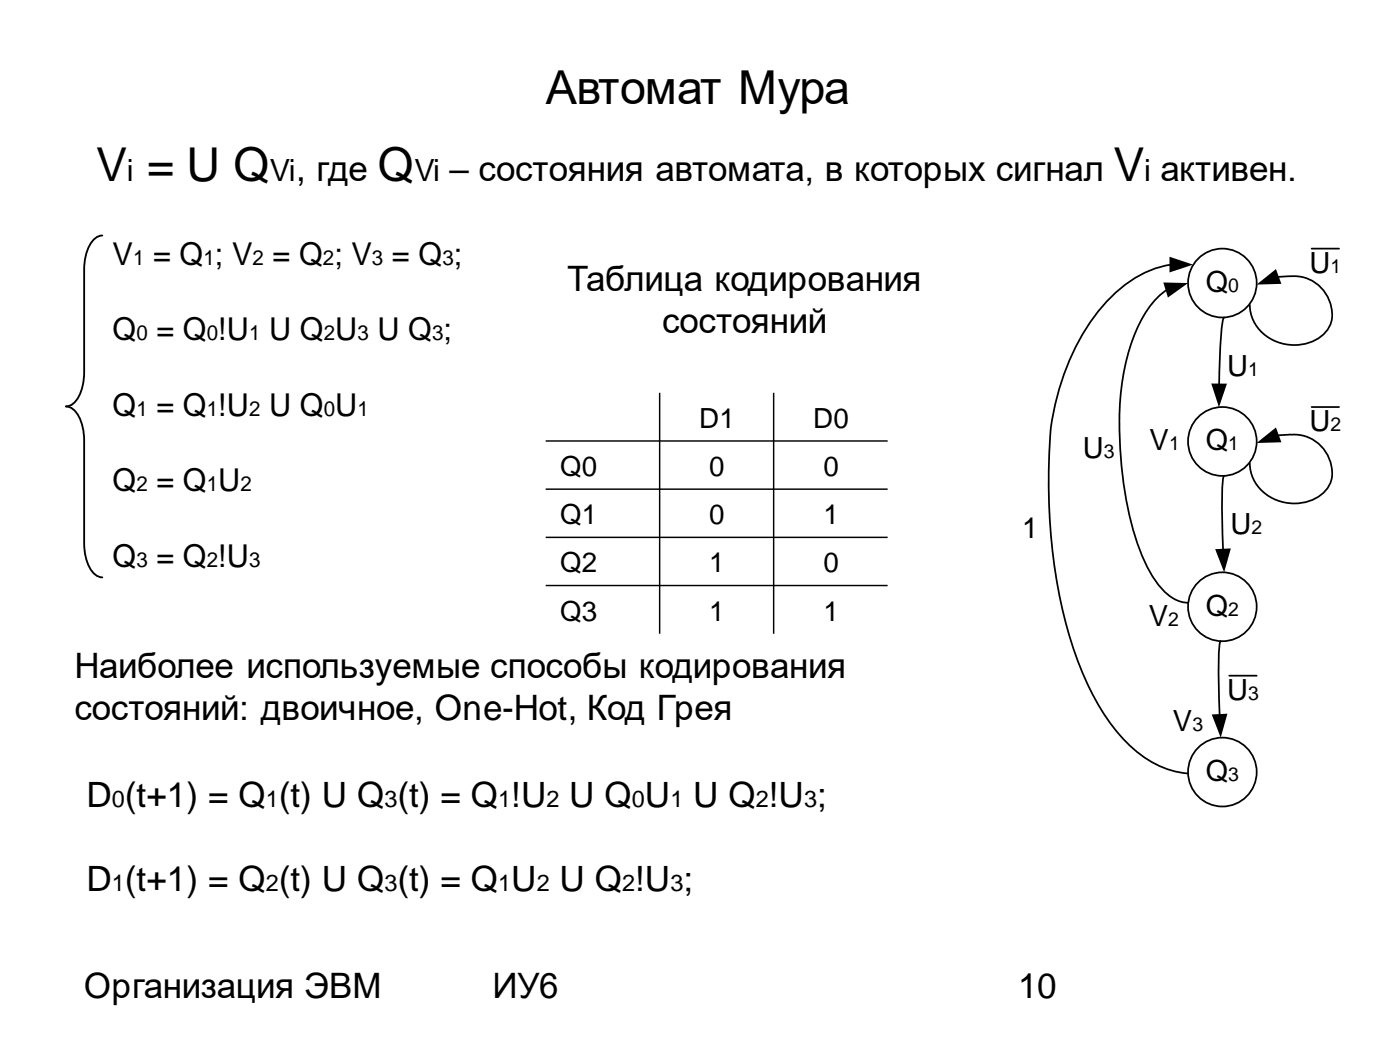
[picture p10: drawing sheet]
<svg xmlns="http://www.w3.org/2000/svg" width="254mm" height="190mm" viewBox="0 0 254 190" stroke-linecap="round" stroke-linejoin="round" font-family="sans-serif">
<path d="M18.6 42.7a3.6 3.6 0 0 0-2.9 3.1l-.4 2v1.1v18.6a7.6 7.6 0 0 1-2.2 5.9l-.5 .2-.6 .1a3.6 3.6 0 0 1 2.8 3.1l.4 2 .1 1.1v18.6a7.6 7.6 0 0 0 2.1 5.9l.6 .3 .6 .1" fill="none" stroke="#000" stroke-width=".34"/>
<circle cx="221.8" cy="51.4" r="6.2" fill="#fff"/>
<circle cx="221.8" cy="51.4" r="6.2" fill="none" stroke="#000" stroke-width=".32"/>
<circle cx="221.8" cy="80.1" r="6.2" fill="#fff"/>
<circle cx="221.8" cy="80.1" r="6.2" fill="none" stroke="#000" stroke-width=".32"/>
<circle cx="221.8" cy="110.1" r="6.2" fill="#fff"/>
<circle cx="221.8" cy="110.1" r="6.2" fill="none" stroke="#000" stroke-width=".32"/>
<circle cx="221.8" cy="140.1" r="6.2" fill="#fff"/>
<g fill="none" stroke="#000" stroke-width=".32">
<path d="M211.8 52.5a17.7 17.7 0 0 0-6.3 9.1 48.2 48.2 0 0 0-2.2 20.1 56.1 56.1 0 0 0 4.9 21.3 12.3 12.3 0 0 0 5.4 5.9l1 .3 1 .2M212.5 48a20 20 0 0 0-11.5 6.5 42.6 42.6 0 0 0-10.6 27.3 100.2 100.2 0 0 0 4.5 36.3 44.5 44.5 0 0 0 9.5 16.6 17.7 17.7 0 0 0 11.1 5.6M222.1 57.6a10 10 0 0 0-.6 4.1l-.3 8.3M231.7 50.3a15.6 15.6 0 0 1 5.1 .1 6.9 6.9 0 0 1 4.5 8.5 7.1 7.1 0 0 1-7.7 3.6 7.6 7.6 0 0 1-6.8-7.2M238 45.1h4.9M231.7 79a15.6 15.6 0 0 1 5.1 .1 6.9 6.9 0 0 1 4.5 8.6 7.1 7.1 0 0 1-7.7 3.6 7.6 7.6 0 0 1-6.8-7.2M238 73.8h4.9M222.1 86.3l-.1 .2a63.8 63.8 0 0 0-.2 11.5l.1 1.9M221.5 116.3l-.1 .2a63.8 63.8 0 0 0-.2 11.5l.1 1.9M223 122.6h5"/>
<circle cx="221.8" cy="140.1" r="6.2"/>
</g>
<path d="M211.1 51.3l4.5 .1-3.7 2.6zM212.2 46.6l4.3 1.4-4.3 1.4zM228 51.6l3.5-2.8 1 2.7zM219.8 69.6h2.8l-1.4 4.3zM220.5 99.6l2.8-.1-1.2 4.3zM228 80.4l3.5-2.8 1 2.6zM219.8 129.6l2.9-.1-1.2 4.3z" fill="#000"/>
<path d="M119.7 71.3v43.7M140.4 71.3v43.7M99 80h62M99 88.7h62M99 97.5h62M99 106.2h62" fill="none" stroke="#000" stroke-width=".26"/>
<g font-size="8.5">
<text x="99" y="18.8">Автомат Мура</text>
<text x="17.4" y="32.8">V = U Q</text>
<text x="68.6" y="32.8">Q</text>
<text x="202" y="32.8">V</text>
</g>
<g font-size="6.4">
<text x="53.7" y="32.8">, где</text>
<text x="81.5" y="32.8">– состояния автомата, в которых сигнал</text>
<text x="210.5" y="32.8">активен.</text>
<text x="102.9" y="52.7">Таблица кодирования</text>
<text x="120.1" y="60.4">состояний</text>
<text x="13.5" y="123">Наиболее используемые способы кодирования</text>
<text x="13.5" y="130.7">состояний: двоичное, One-Hot, Код Грея</text>
<text x="15.2" y="181.1">Организация ЭВМ</text>
<text x="89.4" y="181.1">ИУ6</text>
<text x="184.7" y="181.1">10</text>
</g>
<g font-size="6.3">
<text x="15.7" y="146.4">D (t+1) = Q (t) U Q (t) = Q !U U Q U U Q !U ;</text>
<text x="15.7" y="161.6">D (t+1) = Q (t) U Q (t) = Q U U Q !U ;</text>
</g>
<g font-size="5.7">
<text x="20.4" y="48.1">V = Q ; V = Q ; V = Q ;</text>
<text x="20.4" y="61.8">Q = Q !U U Q U U Q ;</text>
<text x="20.4" y="75.5">Q = Q !U U Q U</text>
<text x="20.4" y="89.2">Q = Q U</text>
<text x="20.4" y="102.8">Q = Q !U</text>
</g>
<g font-size="5.6">
<text x="23" y="32.8">i</text>
<text x="49" y="32.8">Vi</text>
<text x="75.2" y="32.8">Vi</text>
<text x="207.6" y="32.8">i</text>
</g>
<g font-size="5.3">
<text x="218.7" y="52.9">Q</text>
<text x="237.6" y="49.4">U</text>
<text x="222.6" y="68.2">U</text>
<text x="196.5" y="83.2">U</text>
<text x="208.6" y="81.7">V</text>
<text x="218.7" y="81.7">Q</text>
<text x="237.6" y="78.2">U</text>
<text x="185.4" y="97.7">1</text>
<text x="223.2" y="96.9">U</text>
<text x="208.5" y="113.5">V</text>
<text x="218.7" y="111.7">Q</text>
<text x="222.6" y="126.9">U</text>
<text x="212.8" y="132.7">V</text>
<text x="218.7" y="141.7">Q</text>
</g>
<g font-size="5">
<text x="126.8" y="77.6">D1</text>
<text x="147.5" y="77.6">D0</text>
<text x="101.6" y="86.3">Q0</text>
<text x="128.7" y="86.3">0</text>
<text x="149.4" y="86.3">0</text>
<text x="101.6" y="95.1">Q1</text>
<text x="128.7" y="95.1">0</text>
<text x="149.4" y="95.1">1</text>
<text x="101.6" y="103.8">Q2</text>
<text x="128.7" y="103.8">1</text>
<text x="149.4" y="103.8">0</text>
<text x="101.6" y="112.6">Q3</text>
<text x="128.7" y="112.6">1</text>
<text x="149.4" y="112.6">1</text>
</g>
<g font-size="4.2">
<text x="20.3" y="146.4">0</text>
<text x="48.2" y="146.4">1</text>
<text x="69.7" y="146.4">3</text>
<text x="90.4" y="146.4">1</text>
<text x="99.1" y="146.4">2</text>
<text x="114.6" y="146.4">0</text>
<text x="121.6" y="146.4">1</text>
<text x="137.1" y="146.4">2</text>
<text x="145.9" y="146.4">3</text>
<text x="20.3" y="161.6">1</text>
<text x="48.2" y="161.6">2</text>
<text x="69.7" y="161.6">3</text>
<text x="90.4" y="161.6">1</text>
<text x="97.4" y="161.6">2</text>
<text x="112.9" y="161.6">2</text>
<text x="121.6" y="161.6">3</text>
</g>
<g font-size="3.8">
<text x="24.1" y="48.1">1</text>
<text x="36.9" y="48.1">1</text>
<text x="45.8" y="48.1">2</text>
<text x="58.6" y="48.1">2</text>
<text x="67.5" y="48.1">3</text>
<text x="80.3" y="48.1">3</text>
<text x="24.8" y="61.8">0</text>
<text x="37.5" y="61.8">0</text>
<text x="45.2" y="61.8">1</text>
<text x="58.7" y="61.8">2</text>
<text x="64.8" y="61.8">3</text>
<text x="78.4" y="61.8">3</text>
<text x="24.8" y="75.5">1</text>
<text x="37.5" y="75.5">1</text>
<text x="45.2" y="75.5">2</text>
<text x="58.7" y="75.5">0</text>
<text x="64.8" y="75.5">1</text>
<text x="24.8" y="89.2">2</text>
<text x="37.5" y="89.2">1</text>
<text x="43.6" y="89.2">2</text>
<text x="24.8" y="102.8">3</text>
<text x="37.5" y="102.8">2</text>
<text x="45.2" y="102.8">3</text>
</g>
<g font-size="3.5">
<text x="222.8" y="52.9">0</text>
<text x="241.4" y="49.4">1</text>
<text x="226.4" y="68.2">1</text>
<text x="200.3" y="83.2">3</text>
<text x="212.1" y="81.7">1</text>
<text x="222.8" y="81.7">1</text>
<text x="241.4" y="78.2">2</text>
<text x="227.1" y="96.9">2</text>
<text x="212" y="113.5">2</text>
<text x="222.8" y="111.7">2</text>
<text x="226.4" y="126.9">3</text>
<text x="216.3" y="132.7">3</text>
<text x="222.8" y="141.7">3</text>
</g>
</svg>
